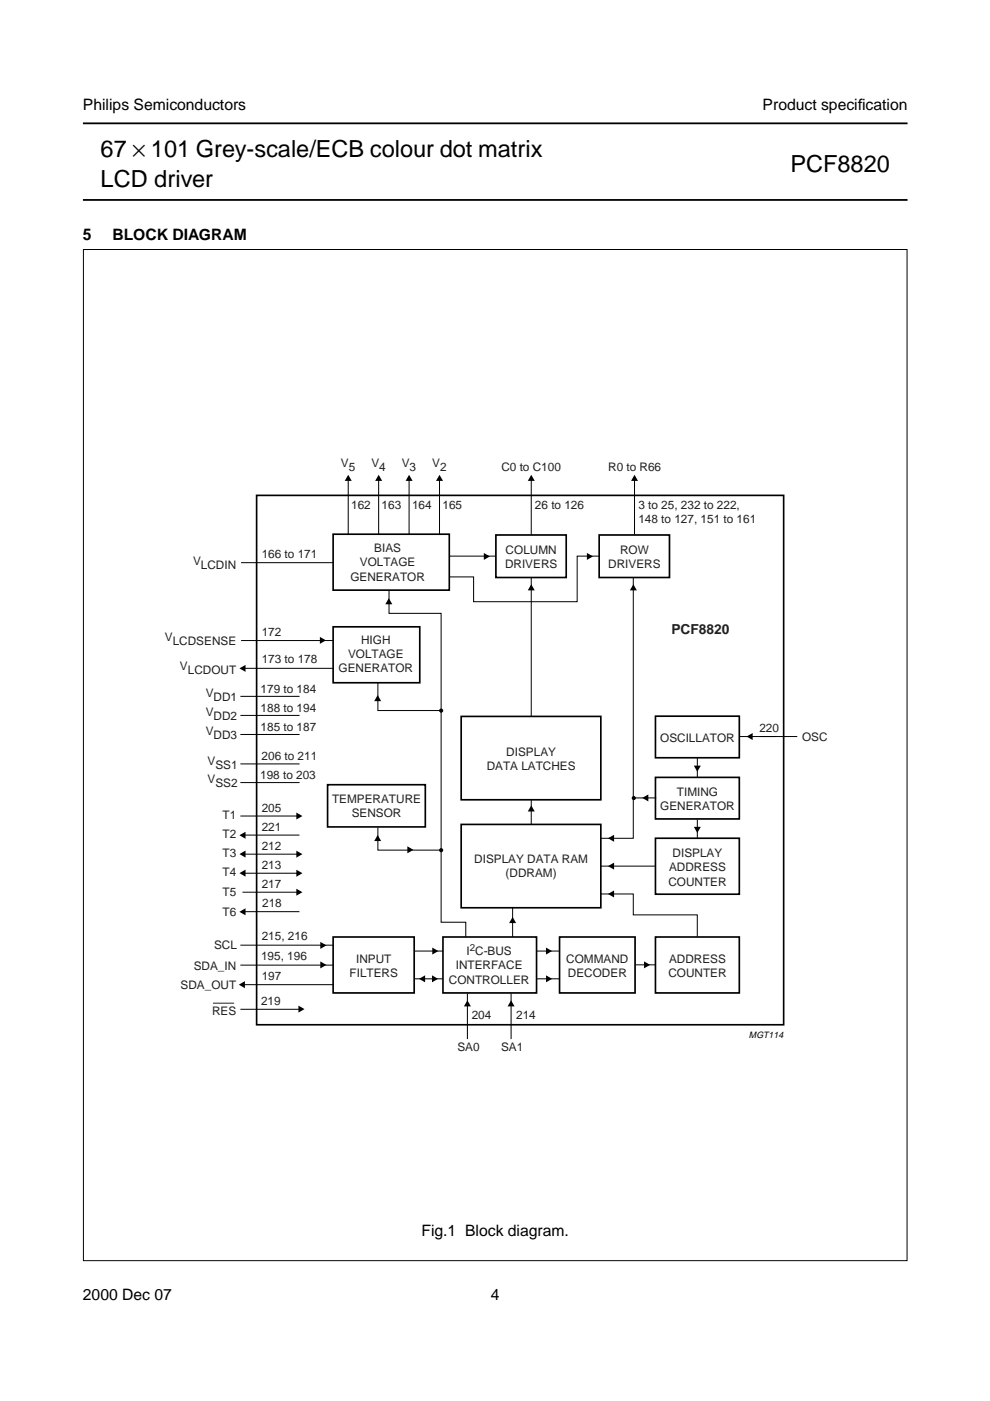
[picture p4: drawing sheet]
<svg xmlns="http://www.w3.org/2000/svg" width="210mm" height="297mm" viewBox="0 0 210 297" stroke-linecap="round" stroke-linejoin="round" font-family="sans-serif">
<g fill="#fff" stroke="#000" stroke-width=".38">
<path d="M17.6 42.4h174.8z"/>
<path d="M17.6 26.2h174.8z"/>
</g>
<g fill="#fff">
<path d="M178.9 100.5h13.5z"/>
<path d="M178.8 99.7v1.9z"/>
<path d="M17.6 96.7h174.8v7.1h-174.8z"/>
<circle cx="162.5" cy="97.5" r=".22"/>
<circle cx="162.5" cy="99.4" r=".22"/>
<circle cx="162.5" cy="101.3" r=".22"/>
<circle cx="162.5" cy="103.2" r=".22"/>
<circle cx="47.6" cy="97.5" r=".22"/>
<circle cx="47.6" cy="99.4" r=".22"/>
<circle cx="47.6" cy="101.3" r=".22"/>
<circle cx="47.6" cy="103.2" r=".22"/>
</g>
<g fill="#000">
<path d="M73.8 100.7l.8 1.3h-1.5zM80.3 100.7l.7 1.3h-1.5zM86.7 100.7l.8 1.3h-1.5zM93.2 100.7l.7 1.3h-1.5zM102.6 117.2l1.3 .8-1.3 .7zM112.6 100.7l.8 1.3h-1.5zM124.4 117.2l1.3 .8-1.3 .7zM134.5 100.7l.8 1.3h-1.5zM67.8 135l1.3 .8-1.3 .7zM82.4 126.8l.8 1.3h-1.5zM112.6 123.9l.8 1.3h-1.5zM134.3 123.9l.7 1.3h-1.5z"/>
<path d="M50.8 141.7l1.3-.7v1.4zM80.1 147.4l.7 1.3h-1.5zM158.3 156.2l1.3-.8v1.5zM50.8 177.1l1.3-.8v1.5zM62.8 172.3l1.3 .7-1.3 .8zM80.1 177l.7 1.3h-1.5zM112.6 170.8l.8 1.3h-1.5zM128.9 177.7l1.3-.7v1.5zM136.2 169.2l1.3-.8v1.5zM147.1 175.3h1.5l-.8 1.3zM147.1 162.3h1.5l-.8 1.3zM50.8 193.3l1.3-.7v1.5z"/>
<path d="M50.8 181.1l1.3-.8v1.5zM50.8 185.1l1.3-.7v1.5zM62.8 184.4l1.3 .7-1.3 .8zM62.8 188.4l1.3 .8-1.3 .7zM62.8 180.4l1.3 .7-1.3 .7zM86.4 179.4l1.3 .8-1.3 .7zM108.7 194.4l.7 1.3h-1.5zM128.9 189.5l1.3-.7v1.5zM128.9 183.6l1.3-.7v1.5zM50.6 208.8l1.3-.8v1.5zM63.3 213.2l1.3 .7-1.3 .8zM67.9 199.7l1.3 .7-1.3 .8z"/>
<path d="M67.9 203.8l1.3 .8-1.3 .7zM88.8 207.5l1.3-.7v1.5zM91.6 206.8l1.3 .7-1.3 .8zM91.7 200.9l1.2 .7-1.2 .8zM99.1 212.1l.7 1.3h-1.4zM108.4 212.1l.7 1.3h-1.5zM115.8 200.9l1.3 .7-1.3 .8zM115.8 206.8l1.3 .7-1.3 .8zM136.6 203.8l1.2 .8-1.2 .7z"/>
<circle cx="93.5" cy="150.7" r=".44"/>
<circle cx="134.4" cy="169.2" r=".44"/>
<circle cx="93.5" cy="180.3" r=".44"/>
</g>
<g fill="none" stroke="#000" stroke-width=".21">
<path d="M17.7 52.9h174.6v214.4h-174.6zM51.1 119.3h19.5M73.8 101.1v12.1M80.3 101.1v12.1M86.7 101.1v12.1M93.2 101.1v12.1M95.3 117.9h9.8M112.6 101.1v12.3M127.1 117.9h-4.7v9.7h-22v-5.3h-5M134.5 101.1v12.3M51.1 135.8h19.5M82.5 125.2v4.8h11v65.5h5.3v3.1"/>
<path d="M112.6 122.5v29.5M134.3 122.5v55.2h-7M51 147.6h12.5M51 151.7h12.5M51 155.7h12.5M51.4 141.7h19.2M80.1 144.7v5.9h13.2M156.7 156.2h12.3M51 162h12.5M51 173h12.5M51 165.9h12.5M51.4 177.1h12.1"/>
<path d="M80.1 175.4v4.8h13.4M112.6 169.6v5.3M134.2 169.2h4.9M147.8 160.7v4.1M147.8 173.7v4.1M51.4 185.1h12.1M51.4 189.2h12.1M51.4 181.1h12.1M51.4 193.3h12.1M108.7 192.5v6.1M127.3 189.5h7v4.5h13.5v4.6M127.3 183.6h11.7"/>
<path d="M51 204.6h19.6M51 200.4h19.6M51 214h12.8M51.4 208.8h19.2M87.8 207.5h6.1M87.8 201.6h6.1M99.1 210.6v9.7M108.4 210.6v9.7M113.7 207.5h4.9M113.7 201.6h4.9M134.6 204.6h4.3"/>
</g>
<g fill="none" stroke="#000" stroke-width=".35">
<path d="M54.4 105h111.8v112.3h-111.8zM70.6 113.3h24.7v11.8h-24.7zM105.1 113.4h15v9h-15zM127 113.4h14.9v9h-14.9zM70.6 132.9h18.4v11.9h-18.4zM97.8 151.9h29.6v17.7h-29.6zM139 151.8h17.8v8.9h-17.8zM69.5 166.4h20.7v8.9h-20.7zM97.8 174.8h29.6v17.7h-29.6zM139 177.7h17.8v11.9h-17.8zM139 164.8h17.8v8.8h-17.8zM70.6 198.7h17.2v11.8h-17.2z"/>
<path d="M93.9 198.7h19.9v11.8h-19.9zM118.6 198.7h16v11.8h-16zM139 198.7h17.8v11.8h-17.8z"/>
</g>
<path d="M45.2 212.7h4.4" fill="none" stroke="#231f20" stroke-width=".21"/>
<g font-size="5">
<text x="21.3" y="33.3">67 × 101 Grey-scale/ECB colour dot matrix</text>
<text x="21.3" y="39.6">LCD driver</text>
<text x="167.6" y="36.5">PCF8820</text>
</g>
<g font-size="3.3">
<text x="17.6" y="23.4">Philips Semiconductors</text>
<text x="161.7" y="23.4">Product specif</text>
<text x="181.9" y="23.4">ication</text>
<text x="17.6" y="50.9">5</text>
<text x="23.8" y="50.9">BLOCK DIAGRAM</text>
<text x="89.4" y="262.1">Fig.1 Block diagram.</text>
<text x="17.6" y="275.6">2000 Dec 07</text>
<text x="104.1" y="275.6">4</text>
</g>
<text font-size="2.9" fill="#231f20" x="142.3" y="134.4">PCF8820</text>
<g font-size="2.5" fill="#231f20">
<text x="72.3" y="99.1">V</text>
<text x="74" y="99.9">5</text>
<text x="78.7" y="99.1">V</text>
<text x="80.4" y="99.9">4</text>
<text x="85.2" y="99.1">V</text>
<text x="86.9" y="99.9">3</text>
<text x="91.6" y="99.1">V</text>
<text x="93.3" y="99.9">2</text>
<text x="106.3" y="99.8">C0 to C100</text>
<text x="128.9" y="99.8">R0 to R66</text>
<text x="74.5" y="107.9">162</text>
<text x="80.9" y="107.9">163</text>
<text x="87.4" y="107.9">164</text>
<text x="93.8" y="107.9">165</text>
<text x="113.4" y="107.9">26 to 126</text>
<text x="135.3" y="107.9">3 to 25, 232 to 222,</text>
<text x="135.3" y="110.9">148 to 127, 151 to 161</text>
<text x="40.9" y="119.9">V</text>
<text x="55.5" y="118.4">166 to 171</text>
<text x="79.4" y="117">BIAS</text>
<text x="107.2" y="117.4">COLUMN</text>
<text x="131.5" y="117.4">ROW</text>
<text x="42.6" y="120.7">LCDIN</text>
<text x="74.3" y="123.1">GENERATOR</text>
<text x="76.3" y="120.1">VOLTAGE</text>
<text x="107.1" y="120.4">DRIVERS</text>
<text x="129" y="120.4">DRIVERS</text>
<text x="35" y="136">V</text>
<text x="36.6" y="136.8">LCDSENSE</text>
<text x="55.5" y="134.8">172</text>
<text x="76.6" y="136.5">HIGH</text>
<text x="38.2" y="142">V</text>
<text x="39.8" y="142.9">LCDOUT</text>
<text x="55.5" y="140.7">173 to 178</text>
<text x="71.8" y="142.5">GENERATOR</text>
<text x="73.8" y="139.5">VOLTAGE</text>
<text x="43.6" y="147.8">V</text>
<text x="45.3" y="148.6">DD1</text>
<text x="55.3" y="146.9">179 to 184</text>
<text x="43.6" y="151.8">V</text>
<text x="43.6" y="155.9">V</text>
<text x="45.3" y="152.6">DD2</text>
<text x="55.3" y="150.9">188 to 194</text>
<text x="55.3" y="155">185 to 187</text>
<text x="161" y="155.2">220</text>
<text x="45.3" y="156.7">DD3</text>
<text x="55.5" y="161.1">206 to 211</text>
<text x="107.3" y="160.2">DISPLAY</text>
<text x="140" y="157.3">OSCILLATOR</text>
<text x="170.1" y="157.2">OSC</text>
<text x="44" y="162.1">V</text>
<text x="44" y="166.1">V</text>
<text x="45.7" y="163">SS1</text>
<text x="45.7" y="166.9">SS2</text>
<text x="55.2" y="165.1">198 to 203</text>
<text x="103.2" y="163.2">DATA LATCHES</text>
<text x="47.2" y="173.6">T1</text>
<text x="55.5" y="172.3">205</text>
<text x="70.4" y="170.3">TEMPERATURE</text>
<text x="74.6" y="173.3">SENSOR</text>
<text x="140" y="171.7">GENERATOR</text>
<text x="143.5" y="168.7">TIMING</text>
<text x="47.2" y="177.6">T2</text>
<text x="55.5" y="176.2">221</text>
<text x="47.2" y="185.7">T4</text>
<text x="47.2" y="181.7">T3</text>
<text x="55.5" y="180.2">212</text>
<text x="55.5" y="184.2">213</text>
<text x="100.5" y="182.9">DISPLAY DATA RAM</text>
<text x="107.2" y="186">(DDRAM)</text>
<text x="141.8" y="184.7">ADDRESS</text>
<text x="142.6" y="181.7">DISPLAY</text>
<text x="47.2" y="190.1">T5</text>
<text x="55.5" y="188.2">217</text>
<text x="141.7" y="187.8">COUNTER</text>
<text x="47.2" y="194.2">T6</text>
<text x="55.6" y="192.2">218</text>
<text x="45.4" y="201.1">SCL</text>
<text x="55.3" y="203.6">195, 196</text>
<text x="55.5" y="199.4">215, 216</text>
<text x="98.9" y="202.5">I C-BUS</text>
<text x="38.3" y="209.8">SDA_OUT</text>
<text x="41.1" y="205.6">SDA_IN</text>
<text x="55.5" y="207.9">197</text>
<text x="74.1" y="207.1">FILTERS</text>
<text x="75.5" y="204.1">INPUT</text>
<text x="95.2" y="208.5">CONTROLLER</text>
<text x="96.6" y="205.5">INTERFACE</text>
<text x="120.1" y="204.1">COMMAND</text>
<text x="120.4" y="207.1">DECODER</text>
<text x="141.7" y="207.1">COUNTER</text>
<text x="141.8" y="204.1">ADDRESS</text>
<text x="45" y="215.1">RES</text>
<text x="55.3" y="213">219</text>
<text x="100" y="216.1">204</text>
<text x="109.4" y="216.1">214</text>
<text x="97" y="222.8">SA0</text>
<text x="106.2" y="222.8">SA1</text>
</g>
<text font-size="2.1" fill="#231f20" x="99.6" y="201.7">2</text>
<text font-size="1.9" x="158.8" y="220.1">MGT114</text>
</svg>
